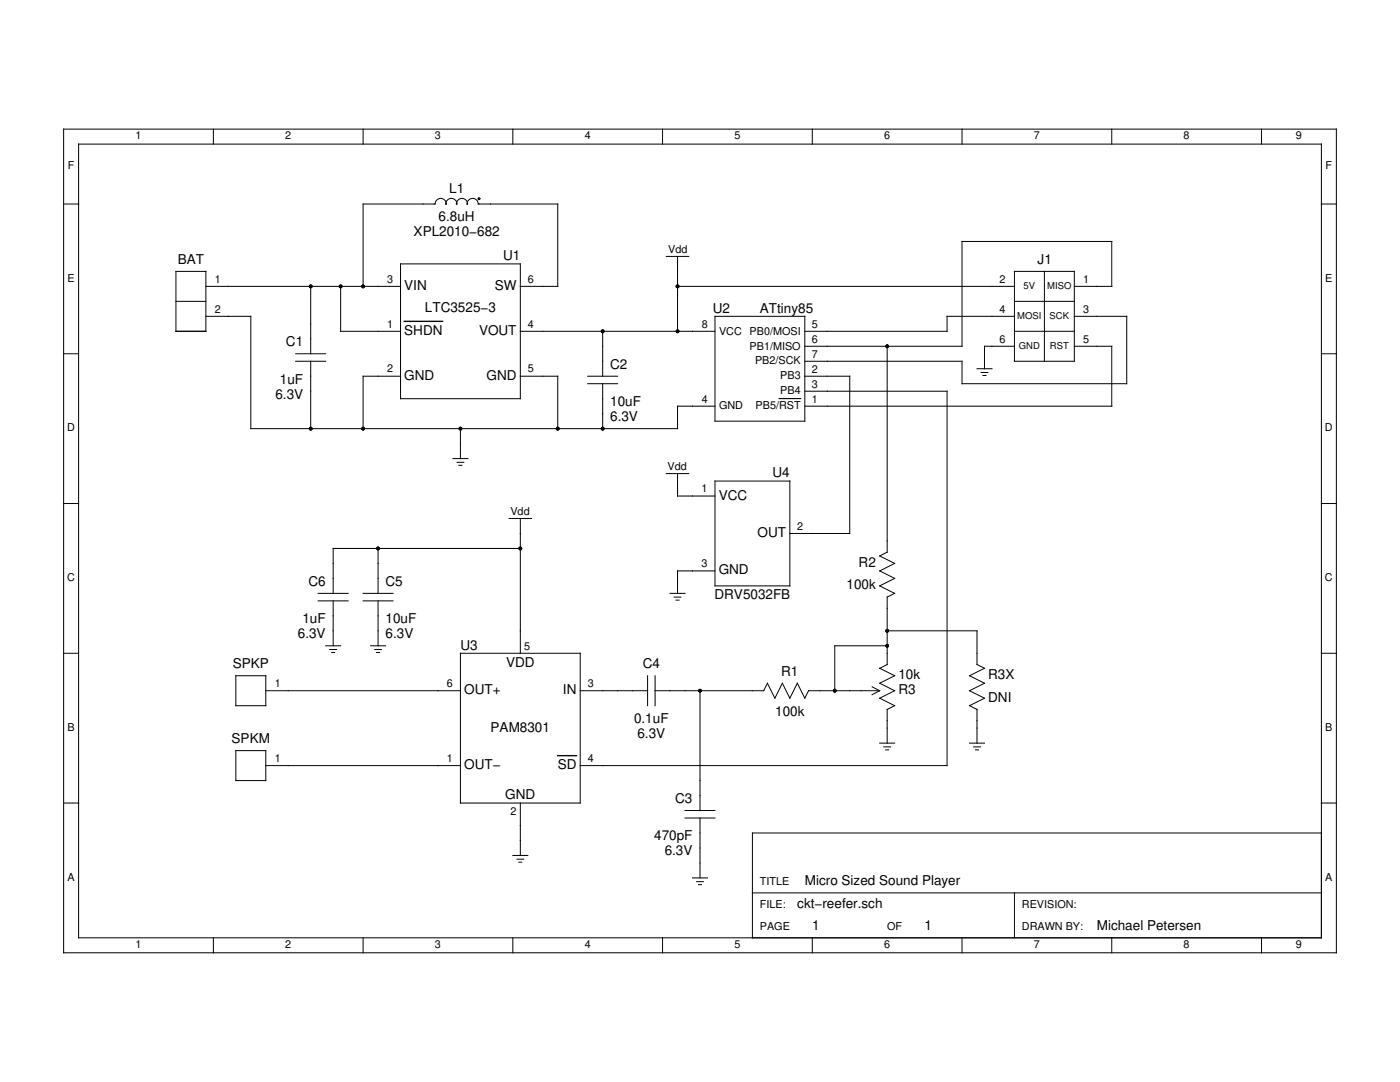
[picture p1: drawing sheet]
<svg xmlns="http://www.w3.org/2000/svg" width="279mm" height="216mm" viewBox="0 0 279 216" stroke-linecap="round" stroke-linejoin="round" font-family="sans-serif">
<g fill="none" stroke="#000" stroke-width=".2">
<path d="M12.7 25.8h254v164.3h-254zM15.7 28.8h248v158.3h-248zM42.6 25.8v3M72.5 25.8v3M102.3 25.8v3M132.2 25.8v3M162.1 25.8v3M192 25.8v3M221.9 25.8v3M251.8 25.8v3M12.7 40.7h3M35.1 54.2h6v11.9h-6z"/>
<path d="M41.1 57.1h38.8M62 57.1v13.5M68 57.1v9h11.9M72.5 57.1v-16.4h14.3a1.09 1.09 0 0 1 1.2-1.1 1.09 1.09 0 0 1 1 1.2 1.07 1.07 0 0 1 1.1-1.2 1.07 1.07 0 0 1 1 1.2 1.07 1.07 0 0 1 1.1-1.2 1.07 1.07 0 0 1 1.1 1.2 1.09 1.09 0 0 1 1-1.2 1.09 1.09 0 0 1 1.1 1.1h15.9v16.4h-7.5M79.9 52.7h23.9v26.9h-23.9zM133 51.2h4.5M135.2 57.1h67.3M135.2 51.2v14.9M202.5 54.2h11.9v17.9h-11.9zM208.4 54.2v17.9M214.4 57.1h7.5v-8.9h-29.9v20.9h-31.4M263.7 40.7h3"/>
<path d="M12.7 70.6h3M35.1 60.1h6M41.1 63.1h9v22.4h85.1v-4.5h7.5M59 72.1h6M59 70.6h6M62 72.1v13.4M79.9 75.1h-7.4v10.4M103.8 66.1h38.9M103.8 75.1h7.5v10.4M117.3 75.1h6M117.3 76.6h6M120.3 66.1v9"/>
<path d="M120.3 76.6v8.9M142.7 63.1h17.9v20.9h-17.9zM160.6 75.1h9v31.3h-12M160.6 78.1h28.4v74.7h-73.2M177.1 69.1v41.1l-1.5 .7 2.9 1.5-2.9 1.5 2.9 1.5-2.9 1.5 2.9 1.5-1.4 .7M195 73.6h3M195.8 74.3h1.3M196.2 74.9h.6M202.5 69.1h-6v4.5M202.5 63.1h-13.5v3h-28.4M202.5 66.1h11.9M202.5 60.1h11.9"/>
<path d="M214.4 69.1h7.5v11.9h-61.3M214.4 63.1h10.5v13.5h-32.9v-4.5h-31.4M263.7 70.6h3M90.4 91.5h3M91.2 92.3h1.4M91.6 92.9h.6M91.9 85.5v6M133 94.5h4.5M135.2 94.5v4.5h7.5M142.7 96h14.9v20.9h-14.9zM12.7 100.5h3M63.5 118.4h6"/>
<path d="M63.5 119.9h6M66.5 119.9v9M72.5 118.4h5.9M72.5 119.9h5.9M75.5 109.4v9M75.5 119.9v9M101.6 103.5h4.5M103.8 103.5v26.9M103.8 109.4h-37.3v9M133.7 118.4h3M134.5 119.1h1.4M134.9 119.7h.6"/>
<path d="M142.7 113.9h-7.5v4.5M177.1 119.1v13.5l-1.5 .8 2.9 1.4-2.9 1.5 2.9 1.5-2.9 1.5 2.9 1.5-1.4 .8v6.7M263.7 100.5h3M12.7 130.4h3M47.1 134.8h5.9v6h-5.9zM53 137.8h38.9M65 128.9h3M65.8 129.6h1.4M66.2 130.2h.6M74 128.9h2.9M74.8 129.6h1.3M75.2 130.2h.6"/>
<path d="M91.9 130.4h23.9v29.8h-23.9zM115.8 137.8h13.4M129.2 134.8v6M130.7 134.8v6M139.7 137.8v23.9M174 137l1.6 .8h-14.2l-.8 1.5-1.5-3-1.5 3-1.5-3-1.5 3-1.4-3-.8 1.5h-21.7M175.5 137.8l-1.5 .8M177.1 128.9h-10.5v8.9M177.1 125.9h17.9v6.7l1.5 .7-3 1.5 3 1.5-3 1.5 3 1.5-3 1.5 1.5 .8v6.7M263.7 130.4h3M47.1 149.8h5.9v6h-5.9zM53 152.8h38.9"/>
<path d="M175.6 148.3h2.9M176.4 149h1.3M176.8 149.6h.6M193.5 148.3h3M194.3 149h1.4M194.7 149.6h.6M12.7 160.2h3M102.3 170.7h3M103.2 171.4h1.3M103.5 172h.6M103.8 160.2v10.5M136.7 161.7h6"/>
<path d="M136.7 163.2h6M138.2 175.2h3M139 175.9h1.4M139.4 176.5h.6M139.7 163.2v12M150.2 178.2h113.5M202.5 178.2v8.9M263.7 166.2h-113.5v20.9M263.7 160.2h3M42.6 187.1v3M72.5 187.1v3M102.3 187.1v3"/>
<path d="M132.2 187.1v3M162.1 187.1v3M192 187.1v3M221.9 187.1v3M251.8 187.1v3"/>
<circle cx="95.6" cy="39.6" r=".19"/>
</g>
<path d="M80.7 64.1h7.6M111.3 150.8h3.7" fill="none" stroke="#000" stroke-width=".27"/>
<path d="M155.5 79.5h4.3" fill="none" stroke="#000" stroke-width=".22"/>
<g fill="#000">
<circle cx="95.6" cy="39.6" r=".19"/>
<circle cx="62" cy="57.1" r=".37"/>
<circle cx="68" cy="57.1" r=".37"/>
<circle cx="72.5" cy="57.1" r=".37"/>
<circle cx="135.2" cy="57.1" r=".37"/>
<circle cx="120.3" cy="66.1" r=".37"/>
<circle cx="135.2" cy="66.1" r=".37"/>
<circle cx="177.1" cy="69.1" r=".37"/>
<circle cx="62" cy="85.5" r=".37"/>
<circle cx="72.5" cy="85.5" r=".37"/>
<circle cx="91.9" cy="85.5" r=".37"/>
<circle cx="111.3" cy="85.5" r=".37"/>
<circle cx="120.3" cy="85.5" r=".37"/>
<circle cx="75.5" cy="109.4" r=".37"/>
<circle cx="103.8" cy="109.4" r=".37"/>
<circle cx="139.7" cy="137.8" r=".37"/>
<circle cx="166.6" cy="137.8" r=".37"/>
<circle cx="177.1" cy="128.9" r=".37"/>
<circle cx="177.1" cy="125.9" r=".37"/>
</g>
<g font-size="2.7">
<text x="89.6" y="38.5">L1</text>
<text x="82.6" y="47.2">XPL2010−682</text>
<text x="87.5" y="44.2">6.8uH</text>
<text x="35.5" y="52.7">BAT</text>
<text x="100.4" y="51.9">U1</text>
<text x="207.1" y="52.7">J1</text>
<text x="80.7" y="57.8">VIN</text>
<text x="98.7" y="57.9">SW</text>
<text x="84.8" y="62.3">LTC3525−3</text>
<text x="142.2" y="62.4">U2</text>
<text x="151.7" y="62.4">ATtiny85</text>
<text x="57.1" y="69.1">C1</text>
<text x="80.7" y="66.8">SHDN</text>
<text x="95.6" y="66.8">VOUT</text>
<text x="55.9" y="76.6">1uF</text>
<text x="80.7" y="75.8">GND</text>
<text x="97.1" y="75.8">GND</text>
<text x="121.8" y="73.6">C2</text>
<text x="55" y="79.6">6.3V</text>
<text x="121.8" y="81">10uF</text>
<text x="121.8" y="84">6.3V</text>
<text x="154.2" y="95.2">U4</text>
<text x="143.4" y="99.7">VCC</text>
<text x="151.2" y="107.2">OUT</text>
<text x="171.4" y="113.1">R2</text>
<text x="61.5" y="116.9">C6</text>
<text x="76.9" y="116.9">C5</text>
<text x="142.6" y="119.6">DRV5032FB</text>
<text x="143.4" y="114.6">GND</text>
<text x="169" y="117.6">100k</text>
<text x="60.3" y="124.4">1uF</text>
<text x="76.9" y="124.4">10uF</text>
<text x="59.4" y="127.4">6.3V</text>
<text x="76.9" y="127.4">6.3V</text>
<text x="91.9" y="129.6">U3</text>
<text x="46.5" y="133.3">SPKP</text>
<text x="101" y="133.1">VDD</text>
<text x="128.3" y="133.3">C4</text>
<text x="155.9" y="134.8">R1</text>
<text x="179.3" y="135.5">10k</text>
<text x="197.2" y="135.5">R3X</text>
<text x="92.6" y="138.5">OUT+</text>
<text x="112.3" y="138.5">IN</text>
<text x="154.7" y="142.8">100k</text>
<text x="179.3" y="138.5">R3</text>
<text x="197.2" y="140">DNI</text>
<text x="46.2" y="148.3">SPKM</text>
<text x="97.9" y="146">PAM8301</text>
<text x="126.5" y="144.3">0.1uF</text>
<text x="127.2" y="147.3">6.3V</text>
<text x="92.6" y="153.5">OUT−</text>
<text x="111.3" y="153.5">SD</text>
<text x="100.8" y="159.5">GND</text>
<text x="134.8" y="160.2">C3</text>
<text x="130.6" y="167.7">470pF</text>
<text x="132.7" y="170.7">6.3V</text>
<text x="160.6" y="176.7">Micro Sized Sound Player</text>
<text x="159.1" y="181.2">ckt−reefer.sch</text>
<text x="162.1" y="185.6">1</text>
<text x="184.5" y="185.6">1</text>
<text x="218.9" y="185.6">Michael Petersen</text>
</g>
<g font-size="2.2">
<text x="27" y="27.8">1</text>
<text x="56.9" y="27.8">2</text>
<text x="86.8" y="27.8">3</text>
<text x="116.7" y="27.8">4</text>
<text x="146.6" y="27.8">5</text>
<text x="176.5" y="27.8">6</text>
<text x="206.3" y="27.8">7</text>
<text x="236.2" y="27.8">8</text>
<text x="258.6" y="27.8">9</text>
<text x="13.5" y="33.8">F</text>
<text x="264.5" y="33.8">F</text>
<text x="133.3" y="50.4">Vdd</text>
<text x="13.5" y="56.2">E</text>
<text x="42.9" y="56.4">1</text>
<text x="77.2" y="56.4">3</text>
<text x="105.3" y="56.4">6</text>
<text x="199.5" y="56.4">2</text>
<text x="216.2" y="56.4">1</text>
<text x="264.5" y="56.2">E</text>
<text x="42.9" y="62.4">2</text>
<text x="77.2" y="65.4">1</text>
<text x="105.3" y="65.4">4</text>
<text x="140.1" y="65.4">8</text>
<text x="162" y="65.4">5</text>
<text x="199.5" y="62.4">4</text>
<text x="216.2" y="62.4">3</text>
<text x="143.5" y="66.8">VCC</text>
<text x="149.6" y="66.8">PB0/MOSI</text>
<text x="149.6" y="69.7">PB1/MISO</text>
<text x="162" y="68.4">6</text>
<text x="162" y="71.4">7</text>
<text x="199.5" y="68.3">6</text>
<text x="216.2" y="68.3">5</text>
<text x="77.2" y="74.3">2</text>
<text x="105.3" y="74.3">5</text>
<text x="150.7" y="72.7">PB2/SCK</text>
<text x="155.7" y="75.7">PB3</text>
<text x="162" y="77.4">3</text>
<text x="162" y="74.4">2</text>
<text x="140.1" y="80.4">4</text>
<text x="143.5" y="81.7">GND</text>
<text x="150.8" y="81.7">PB5/RST</text>
<text x="155.7" y="78.7">PB4</text>
<text x="162" y="80.4">1</text>
<text x="13.4" y="86.1">D</text>
<text x="264.4" y="86.1">D</text>
<text x="133.2" y="93.7">Vdd</text>
<text x="140" y="98.2">1</text>
<text x="101.9" y="102.7">Vdd</text>
<text x="159.1" y="105.7">2</text>
<text x="140" y="113.2">3</text>
<text x="13.4" y="116">C</text>
<text x="264.4" y="116">C</text>
<text x="104.6" y="129.6">5</text>
<text x="54.8" y="137.1">1</text>
<text x="89.2" y="137.1">6</text>
<text x="117.3" y="137.1">3</text>
<text x="13.5" y="145.9">B</text>
<text x="264.5" y="145.9">B</text>
<text x="54.8" y="152">1</text>
<text x="89.2" y="152">1</text>
<text x="117.3" y="152">4</text>
<text x="101.9" y="162.5">2</text>
<text x="13.5" y="175.7">A</text>
<text x="151.7" y="176.7">TITLE</text>
<text x="264.5" y="175.7">A</text>
<text x="151.7" y="181.2">FILE:</text>
<text x="151.7" y="185.6">PAGE</text>
<text x="177.1" y="185.6">OF</text>
<text x="203.9" y="181.2">REVISION:</text>
<text x="203.9" y="185.6">DRAWN BY:</text>
<text x="27" y="189.2">1</text>
<text x="56.9" y="189.2">2</text>
<text x="86.8" y="189.2">3</text>
<text x="116.7" y="189.2">4</text>
<text x="146.6" y="189.2">5</text>
<text x="176.5" y="189.2">6</text>
<text x="206.3" y="189.2">7</text>
<text x="236.2" y="189.2">8</text>
<text x="258.6" y="189.2">9</text>
</g>
<g font-size="1.9">
<text x="204.3" y="57.6">5V</text>
<text x="209" y="57.6">MISO</text>
<text x="203" y="63.6">MOSI</text>
<text x="209.5" y="63.6">SCK</text>
<text x="203.3" y="69.6">GND</text>
<text x="209.5" y="69.6">RST</text>
</g>
</svg>
